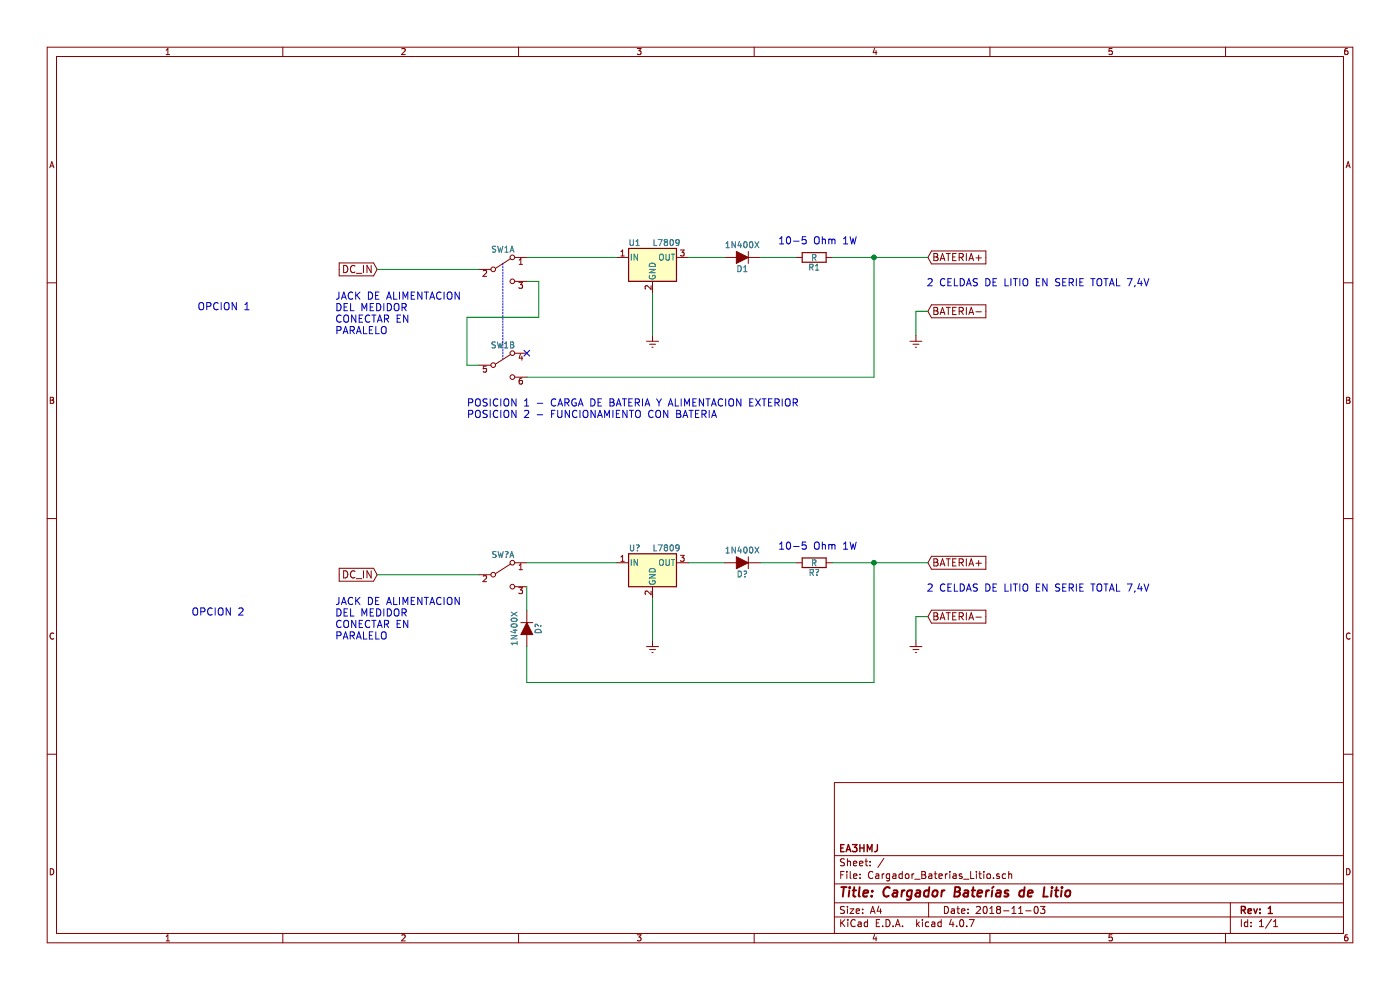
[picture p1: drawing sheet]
EESchema Schematic File Version 2
LIBS:power
LIBS:device
LIBS:switches
LIBS:relays
LIBS:motors
LIBS:transistors
LIBS:conn
LIBS:linear
LIBS:regul
LIBS:74xx
LIBS:cmos4000
LIBS:adc-dac
LIBS:memory
LIBS:xilinx
LIBS:microcontrollers
LIBS:dsp
LIBS:microchip
LIBS:analog_switches
LIBS:motorola
LIBS:texas
LIBS:intel
LIBS:audio
LIBS:interface
LIBS:digital-audio
LIBS:philips
LIBS:display
LIBS:cypress
LIBS:siliconi
LIBS:opto
LIBS:atmel
LIBS:contrib
LIBS:valves
LIBS:Cargador_Baterias_Litio-cache
EELAYER 25 0
EELAYER END
$Descr A4 11693 8268
encoding utf-8
Sheet 1 1
Title "Cargador Baterías de Litio"
Date "2018-11-03"
Rev "1"
Comp "EA3HMJ"
Comment1 ""
Comment2 ""
Comment3 ""
Comment4 ""
$EndDescr
$Comp
L L7809 U1
U 1 1
P 5450 2150
F 0 "U1" H 5300 2275 50  0000 C CNN
F 1 "L7809" H 5450 2275 50  0000 L CNN
F 2 "" H 5475 2000 50  0001 L CIN
F 3 "" H 5450 2100 50  0001 C CNN
	1    5450 2150
	1    0    0    -1  
$EndComp
$Comp
L D_ALT D1
U 1 1
P 6200 2150
F 0 "D1" H 6200 2250 50  0000 C CNN
F 1 "1N400X" H 6200 2050 50  0000 C CNN
F 2 "" H 6200 2150 50  0001 C CNN
F 3 "" H 6200 2150 50  0001 C CNN
	1    6200 2150
	-1   0    0    1   
$EndComp
Wire Wire Line
	5750 2150 6050 2150
$Comp
L R R1
U 1 1
P 6800 2150
F 0 "R1" V 6880 2150 50  0000 C CNN
F 1 "R" V 6800 2150 50  0000 C CNN
F 2 "" V 6730 2150 50  0001 C CNN
F 3 "" H 6800 2150 50  0001 C CNN
	1    6800 2150
	0    1    1    0   
$EndComp
Wire Wire Line
	6350 2150 6650 2150
$Comp
L GNDREF #PWR1
U 1 1
P 5450 2800
F 0 "#PWR1" H 5450 2550 50  0001 C CNN
F 1 "GNDREF" H 5450 2650 50  0001 C CNN
F 2 "" H 5450 2800 50  0001 C CNN
F 3 "" H 5450 2800 50  0001 C CNN
	1    5450 2800
	1    0    0    -1  
$EndComp
Wire Wire Line
	5450 2450 5450 2800
Text GLabel 3150 2250 0    60   Input ~ 0
DC_IN
Text GLabel 7750 2150 2    60   Input ~ 0
BATERIA+
$Comp
L SW_DPDT_x2 SW1
U 1 1
P 4200 2250
F 0 "SW1" H 4200 2420 50  0000 C CNN
F 1 "SW_DPDT_x2" H 4200 2050 50  0001 C CNN
F 2 "" H 4200 2250 50  0001 C CNN
F 3 "" H 4200 2250 50  0001 C CNN
	1    4200 2250
	1    0    0    -1  
$EndComp
$Comp
L SW_DPDT_x2 SW1
U 2 1
P 4200 3050
F 0 "SW1" H 4200 3220 50  0000 C CNN
F 1 "SW_DPDT_x2" H 4200 2850 50  0001 C CNN
F 2 "" H 4200 3050 50  0001 C CNN
F 3 "" H 4200 3050 50  0001 C CNN
	2    4200 3050
	1    0    0    -1  
$EndComp
Wire Wire Line
	6950 2150 7750 2150
Wire Wire Line
	4000 2250 3150 2250
Wire Wire Line
	4400 2150 5150 2150
Wire Wire Line
	7300 2150 7300 3150
Wire Wire Line
	7300 3150 4400 3150
Connection ~ 7300 2150
Wire Wire Line
	4000 3050 3900 3050
Wire Wire Line
	3900 3050 3900 2650
Wire Wire Line
	3900 2650 4500 2650
Wire Wire Line
	4500 2650 4500 2350
Wire Wire Line
	4500 2350 4400 2350
Wire Notes Line
	4200 2200 4200 3000
NoConn ~ 4400 2950
Text Notes 9600 2400 2    60   ~ 0
2 CELDAS DE LITIO EN SERIE TOTAL 7,4V
Text Notes 2800 2800 0    60   ~ 0
JACK DE ALIMENTACION\nDEL MEDIDOR\nCONECTAR EN\nPARALELO
Text Notes 6500 2050 0    60   ~ 0
10-5 Ohm 1W
Text GLabel 7750 2600 2    60   Input ~ 0
BATERIA-
$Comp
L GNDREF #PWR?
U 1 1
P 7650 2800
F 0 "#PWR?" H 7650 2550 50  0001 C CNN
F 1 "GNDREF" H 7650 2650 50  0001 C CNN
F 2 "" H 7650 2800 50  0001 C CNN
F 3 "" H 7650 2800 50  0001 C CNN
	1    7650 2800
	1    0    0    -1  
$EndComp
Wire Wire Line
	7650 2800 7650 2600
Wire Wire Line
	7650 2600 7750 2600
Text Notes 3900 3500 0    60   ~ 0
POSICION 1 - CARGA DE BATERIA Y ALIMENTACION EXTERIOR\nPOSICION 2 - FUNCIONAMIENTO CON BATERIA
$Comp
L L7809 U?
U 1 1
P 5450 4700
F 0 "U?" H 5300 4825 50  0000 C CNN
F 1 "L7809" H 5450 4825 50  0000 L CNN
F 2 "" H 5475 4550 50  0001 L CIN
F 3 "" H 5450 4650 50  0001 C CNN
	1    5450 4700
	1    0    0    -1  
$EndComp
$Comp
L D_ALT D?
U 1 1
P 6200 4700
F 0 "D?" H 6200 4800 50  0000 C CNN
F 1 "1N400X" H 6200 4600 50  0000 C CNN
F 2 "" H 6200 4700 50  0001 C CNN
F 3 "" H 6200 4700 50  0001 C CNN
	1    6200 4700
	-1   0    0    1   
$EndComp
Wire Wire Line
	5750 4700 6050 4700
$Comp
L R R?
U 1 1
P 6800 4700
F 0 "R?" V 6880 4700 50  0000 C CNN
F 1 "R" V 6800 4700 50  0000 C CNN
F 2 "" V 6730 4700 50  0001 C CNN
F 3 "" H 6800 4700 50  0001 C CNN
	1    6800 4700
	0    1    1    0   
$EndComp
Wire Wire Line
	6350 4700 6650 4700
$Comp
L GNDREF #PWR?
U 1 1
P 5450 5350
F 0 "#PWR?" H 5450 5100 50  0001 C CNN
F 1 "GNDREF" H 5450 5200 50  0001 C CNN
F 2 "" H 5450 5350 50  0001 C CNN
F 3 "" H 5450 5350 50  0001 C CNN
	1    5450 5350
	1    0    0    -1  
$EndComp
Wire Wire Line
	5450 5000 5450 5350
Text GLabel 3150 4800 0    60   Input ~ 0
DC_IN
Text GLabel 7750 4700 2    60   Input ~ 0
BATERIA+
$Comp
L SW_DPDT_x2 SW?
U 1 1
P 4200 4800
F 0 "SW?" H 4200 4970 50  0000 C CNN
F 1 "SW_DPDT_x2" H 4200 4600 50  0001 C CNN
F 2 "" H 4200 4800 50  0001 C CNN
F 3 "" H 4200 4800 50  0001 C CNN
	1    4200 4800
	1    0    0    -1  
$EndComp
Wire Wire Line
	6950 4700 7750 4700
Wire Wire Line
	4000 4800 3150 4800
Wire Wire Line
	4400 4700 5150 4700
Wire Wire Line
	7300 4700 7300 5700
Wire Wire Line
	7300 5700 4400 5700
Connection ~ 7300 4700
Text Notes 9600 4950 2    60   ~ 0
2 CELDAS DE LITIO EN SERIE TOTAL 7,4V
Text Notes 2800 5350 0    60   ~ 0
JACK DE ALIMENTACION\nDEL MEDIDOR\nCONECTAR EN\nPARALELO
Text Notes 6500 4600 0    60   ~ 0
10-5 Ohm 1W
Text GLabel 7750 5150 2    60   Input ~ 0
BATERIA-
$Comp
L GNDREF #PWR?
U 1 1
P 7650 5350
F 0 "#PWR?" H 7650 5100 50  0001 C CNN
F 1 "GNDREF" H 7650 5200 50  0001 C CNN
F 2 "" H 7650 5350 50  0001 C CNN
F 3 "" H 7650 5350 50  0001 C CNN
	1    7650 5350
	1    0    0    -1  
$EndComp
Wire Wire Line
	7650 5350 7650 5150
Wire Wire Line
	7650 5150 7750 5150
$Comp
L D_ALT D?
U 1 1
P 4400 5250
F 0 "D?" H 4400 5350 50  0000 C CNN
F 1 "1N400X" H 4400 5150 50  0000 C CNN
F 2 "" H 4400 5250 50  0001 C CNN
F 3 "" H 4400 5250 50  0001 C CNN
	1    4400 5250
	0    1    1    0   
$EndComp
Wire Wire Line
	4400 5700 4400 5400
Wire Wire Line
	4400 5100 4400 4900
Text Notes 1650 2600 0    60   ~ 0
OPCION 1
Text Notes 1600 5150 0    60   ~ 0
OPCION 2
$EndSCHEMATC
